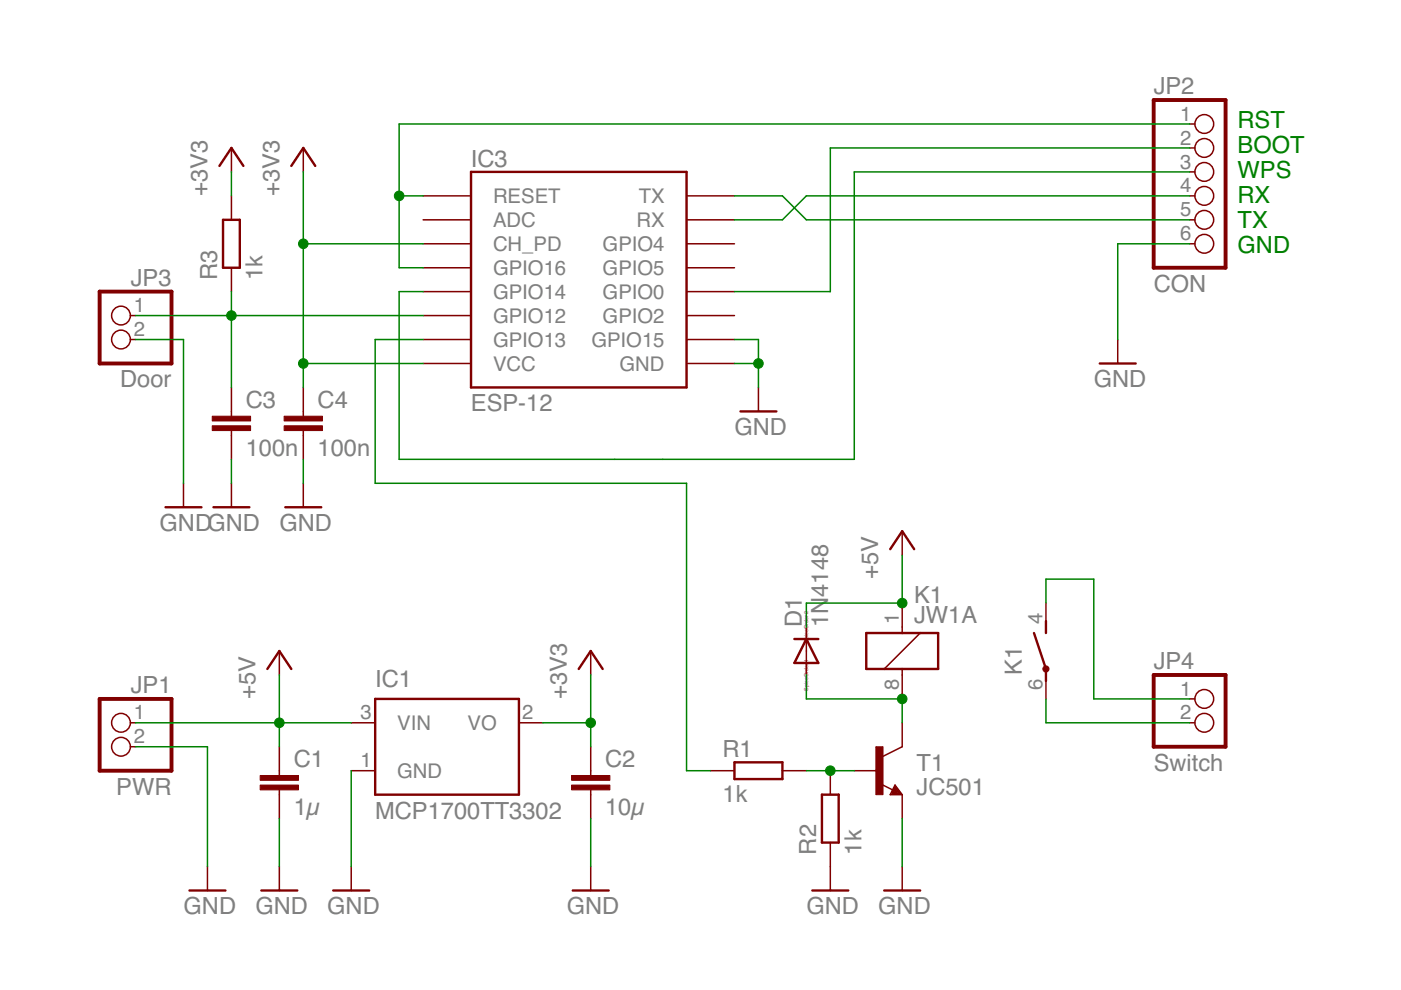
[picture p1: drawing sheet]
<svg xmlns="http://www.w3.org/2000/svg" width="297mm" height="210mm" viewBox="0 0 297 210" stroke-linecap="round" stroke-linejoin="round" font-family="sans-serif">
<path d="M244.6 21.2h15.2v35.6h-15.2zM21.1 61.8h15.3v15.3h-15.3zM21.1 148.2h15.3v15.2h-15.3zM244.6 143.1h15.2v15.2h-15.2z" fill="none" stroke="#800000" stroke-width=".83"/>
<g fill="none" stroke="#800000" stroke-width=".32">
<path d="M49.1 31.4v5M64.3 31.4v5M252.2 26.3h1.1M252.2 31.4h1.1M252.2 36.4h1.1M49.1 41.5v5.1M49.1 56.8v5M89.7 41.5h10.2M89.7 46.6h10.2M89.7 51.7h10.2M89.7 56.8h10.2M145.6 41.5h10.1"/>
<path d="M145.6 46.6h10.1M145.6 51.7h10.1M145.6 56.8h10.1M252.2 41.5h1.1M252.2 46.6h1.1M252.2 51.7h1.1M27.6 66.9h1.1M27.6 72h1.1M89.7 61.8h10.2M89.7 66.9h10.2M89.7 72h10.2M89.7 77.1h10.2"/>
<path d="M145.6 61.8h10.1M145.6 66.9h10.1M145.6 72h10.1M145.6 77.1h10.1M237 72v5.1M49.1 82.1v6.1M49.1 91.3v6.1M64.3 82.1v6.1M64.3 91.3v6.1M160.8 82.1v5.1M38.9 102.5v5M49.1 102.5v5"/>
<path d="M64.3 102.5v5M191.3 112.6v5.1M59.2 138v5.1M125.2 138v5.1M171 132.9v10.2M191.3 127.9v6.3M195.1 134.2l-7.6 7.6M221.8 127.9v5M27.6 153.2h1.1M27.6 158.3h1.1M59.2 158.3v6.1M74.5 153.2h5"/>
<path d="M110 153.2h5.1M125.2 158.3v6.1M191.3 153.2v5.1l-4.1 2.1M191.3 141.8v6.4M221.8 143.1v5.1M252.2 153.2h1.1M252.2 148.2h1.1M59.2 167.5v6.1M74.5 163.4h5M125.2 167.5v6.1M150.6 163.4h5.1M165.9 163.4h5.1"/>
<path d="M176 163.4v5.1M176 178.6v10.2M181.1 163.4h5.1M186.8 166.3l2.5 1.2M189.8 166.5l1.5 2h-2.6zM191.3 168.5v5.1M44 183.7v5.1M59.2 183.7v5.1M74.5 183.7v5.1M125.2 183.7v5.1M191.3 183.7v5.1"/>
<circle cx="255.3" cy="31.4" r="1.99"/>
<circle cx="255.3" cy="36.4" r="1.99"/>
<circle cx="255.3" cy="26.3" r="1.99"/>
<circle cx="255.3" cy="46.6" r="1.99"/>
<circle cx="255.3" cy="51.7" r="1.99"/>
<circle cx="255.3" cy="41.5" r="1.99"/>
<circle cx="25.7" cy="66.9" r="1.99"/>
<circle cx="25.7" cy="72" r="1.99"/>
<circle cx="25.7" cy="158.3" r="1.99"/>
<circle cx="25.7" cy="153.2" r="1.99"/>
<circle cx="255.3" cy="153.2" r="1.99"/>
<circle cx="255.3" cy="148.2" r="1.99"/>
</g>
<g fill="none" stroke="#800000" stroke-width=".51">
<path d="M46.5 35.2l2.6-3.8 2.5 3.8M61.8 35.2l2.5-3.8 2.5 3.8M99.9 36.4h45.7v45.7h-45.7zM47.3 46.6h3.5v10.2h-3.5zM233.2 77.1h7.6M157 87.2h7.6M35.1 107.5h7.6M45.3 107.5h7.6M60.5 107.5h7.6M188.7 116.4l2.6-3.8 2.5 3.8M168.4 135.5h5.1M171 135.5l2.5 5.1h-5.1z"/>
<path d="M183.7 134.2h15.2v7.6h-15.2zM219.2 134.2l2.6 7.6v2.6M221.8 131.7v2.5M56.7 141.8l2.5-3.8 2.6 3.8M79.5 148.2h30.5v20.3h-30.5zM122.7 141.8l2.5-3.8 2.6 3.8M155.7 161.6h10.2v3.6h-10.2zM174.3 168.5h3.5v10.1h-3.5zM189.8 167.5l.2 .5h-.7l.5-1 1 1.2h-1.5M40.2 188.8h7.6M55.4 188.8h7.6M70.7 188.8h7.6"/>
<path d="M121.4 188.8h7.7M172.2 188.8h7.7M187.5 188.8h7.6"/>
</g>
<g fill="#800000" stroke="#800000" stroke-width=".21">
<path d="M55.2 166.5h8.1v1h-8.1z"/>
<path d="M55.2 164.4h8.1v1h-8.1z"/>
<path d="M121.2 166.5h8.1v1h-8.1z"/>
<path d="M121.2 164.4h8.1v1h-8.1z"/>
<path d="M60.2 90.3h8.2v1h-8.2z"/>
<path d="M60.2 88.2h8.2v1.1h-8.2z"/>
<path d="M185.7 158.3h1.5v10.2h-1.5z"/>
<path d="M45 90.3h8.1v1h-8.1z"/>
<path d="M45 88.2h8.1v1.1h-8.1z"/>
</g>
<circle cx="221.7" cy="141.8" r=".66" fill="#800000" stroke="#800000" stroke-width=".21"/>
<g fill="none" stroke="#008000" stroke-width=".32">
<path d="M49.1 36.4v5.1M64.3 36.4v45.7M252.2 36.4h-71.1v61h-96.5v-35.6h5.1M252.2 31.4h-76.2v30.4h-20.3M252.2 26.3h-167.6v30.5h5.1M64.3 51.7h25.4M84.6 41.5h5.1M155.7 41.5h10.2l5.1 5.1h81.2M252.2 51.7h-15.2v20.3M252.2 41.5h-81.2l-5.1 5.1h-10.2M28.7 72h10.2v30.5M28.7 66.9h61"/>
<path d="M49.1 61.8v20.3M64.3 77.1h25.4M89.7 72h-10.2v30.5h66.1v60.9h5M155.7 77.1h5.1M155.7 72h5.1v10.1M49.1 97.4v5.1M64.3 97.4v5.1M191.3 117.7v10.2h-20.3v5M221.8 127.9v-5.1h10.1v25.4h20.3M28.7 158.3h15.3v25.4M28.7 153.2h45.8M59.2 143.1v15.2"/>
<path d="M115.1 153.2h10.1M125.2 143.1v15.2M171 143.1v5.1h20.3v5M221.8 148.2v5h30.4M59.2 173.6v10.1M74.5 163.4v20.3M125.2 173.6v10.1M171 163.4h10.1M191.3 173.6v10.1"/>
</g>
<g fill="#008000" stroke="#008000" stroke-width=".21">
<circle cx="160.8" cy="77.1" r="1.02"/>
<circle cx="125.2" cy="153.2" r="1.02"/>
<circle cx="64.3" cy="51.7" r="1.02"/>
<circle cx="64.3" cy="77.1" r="1.02"/>
<circle cx="84.6" cy="41.5" r="1.02"/>
<circle cx="49.1" cy="66.9" r="1.02"/>
<circle cx="59.2" cy="153.2" r="1.02"/>
<circle cx="191.3" cy="127.9" r="1.02"/>
<circle cx="176" cy="163.4" r="1.02"/>
<circle cx="191.3" cy="148.2" r="1.02"/>
</g>
<g font-size="5" fill="#808080">
<text x="244.6" y="19.9">JP2</text>
<text x="99.9" y="35.4">IC3</text>
<text x="44" y="41.5" transform="rotate(-90 44 41.5)">+3V3</text>
<text x="59.2" y="41.5" transform="rotate(-90 59.2 41.5)">+3V3</text>
<text x="46.1" y="59.3" transform="rotate(-90 46.1 59.3)">R3</text>
<text x="55.7" y="59.3" transform="rotate(-90 55.7 59.3)">1k</text>
<text x="27.7" y="60.6">JP3</text>
<text x="244.6" y="61.8">CON</text>
<text x="25.5" y="82.2">Door</text>
<text x="231.9" y="82.2">GND</text>
<text x="52.1" y="86.5">C3</text>
<text x="67.4" y="86.5">C4</text>
<text x="99.9" y="87.2">ESP-12</text>
<text x="155.7" y="92.3">GND</text>
<text x="52.1" y="96.6">100n</text>
<text x="67.4" y="96.6">100n</text>
<text x="33.8" y="112.6">GNDGND</text>
<text x="59.2" y="112.6">GND</text>
<text x="186.2" y="122.8" transform="rotate(-90 186.2 122.8)">+5V</text>
<text x="175.6" y="126.5" transform="rotate(-90 175.6 126.5)">4148</text>
<text x="193.8" y="127.9">K1</text>
<text x="170" y="132.9" transform="rotate(-90 170 132.9)">D1</text>
<text x="175.6" y="132.9" transform="rotate(-90 175.6 132.9)">1N</text>
<text x="193.8" y="132.2">JW1A</text>
<text x="216.7" y="143.1" transform="rotate(-90 216.7 143.1)">K1</text>
<text x="244.6" y="141.8">JP4</text>
<text x="27.7" y="146.9">JP1</text>
<text x="54.1" y="148.2" transform="rotate(-90 54.1 148.2)">+5V</text>
<text x="79.5" y="145.6">IC1</text>
<text x="120.2" y="148.2" transform="rotate(-90 120.2 148.2)">+3V3</text>
<text x="153.2" y="160.4">R1</text>
<text x="62.3" y="162.7">C1</text>
<text x="128.3" y="162.7">C2</text>
<text x="194.3" y="163.4">T1</text>
<text x="244.6" y="163.4">Switch</text>
<text x="24.7" y="168.5">PWR</text>
<text x="62.3" y="172.8">1µ</text>
<text x="79.5" y="173.6">MCP1700TT3302</text>
<text x="128.3" y="172.8">10µ</text>
<text x="153.2" y="170">1k</text>
<text x="194.3" y="168.5">JC501</text>
<text x="173" y="181.2" transform="rotate(-90 173 181.2)">R2</text>
<text x="182.6" y="181.2" transform="rotate(-90 182.6 181.2)">1k</text>
<text x="38.9" y="193.9">GND</text>
<text x="54.1" y="193.9">GND</text>
<text x="69.4" y="193.9">GND</text>
<text x="120.2" y="193.9">GND</text>
<text x="171" y="193.9">GND</text>
<text x="186.2" y="193.9">GND</text>
</g>
<g font-size="5" fill="#008000">
<text x="262.4" y="27">RST</text>
<text x="262.4" y="32.4">BOOT</text>
<text x="262.4" y="37.7">WPS</text>
<text x="262.4" y="43">RX</text>
<text x="262.4" y="48.4">TX</text>
<text x="262.4" y="53.7">GND</text>
</g>
<g font-size="4.3" fill="#808080">
<text x="250.2" y="25.6">1</text>
<text x="250.2" y="30.7">2</text>
<text x="250.2" y="35.7">3</text>
<text x="250.2" y="40.8">4</text>
<text x="104.5" y="43">RESET</text>
<text x="135.4" y="43">TX</text>
<text x="250.2" y="45.9">5</text>
<text x="104.5" y="48.1">ADC</text>
<text x="104.5" y="53.2">CH_PD</text>
<text x="127.8" y="53.2">GPIO4</text>
<text x="134.9" y="48.1">RX</text>
<text x="250.2" y="51">6</text>
<text x="104.5" y="58.3">GPIO16</text>
<text x="127.8" y="58.3">GPIO5</text>
<text x="104.5" y="63.4">GPIO14</text>
<text x="127.8" y="63.4">GPIO0</text>
<text x="28.3" y="66.2">1</text>
<text x="28.3" y="71.3">2</text>
<text x="104.5" y="68.4">GPIO12</text>
<text x="127.8" y="68.4">GPIO2</text>
<text x="104.5" y="73.5">GPIO13</text>
<text x="125.4" y="73.5">GPIO15</text>
<text x="104.5" y="78.6">VCC</text>
<text x="131.3" y="78.6">GND</text>
<text x="190.6" y="132.2" transform="rotate(-90 190.6 132.2)">1</text>
<text x="221" y="132.2" transform="rotate(-90 221 132.2)">4</text>
<text x="190.6" y="146.2" transform="rotate(-90 190.6 146.2)">8</text>
<text x="221" y="146.2" transform="rotate(-90 221 146.2)">6</text>
<text x="250.2" y="147.5">1</text>
<text x="28.3" y="152.5">1</text>
<text x="76.4" y="152.5">3</text>
<text x="84.2" y="154.8">VIN</text>
<text x="99.1" y="154.8">VO</text>
<text x="110.7" y="152.5">2</text>
<text x="250.2" y="152.5">2</text>
<text x="28.3" y="157.6">2</text>
<text x="76.4" y="162.7">1</text>
<text x="84.2" y="164.9">GND</text>
</g>
<g font-size="1.1" fill="#800080">
<text x="171.4" y="136.3" transform="rotate(-90 171.4 136.3)">SpiceOrder 2</text>
<text x="171.4" y="140.4" transform="rotate(-90 171.4 140.4)">1</text>
<text x="171.4" y="146.5" transform="rotate(-90 171.4 146.5)">SpiceOrder</text>
</g>
</svg>
